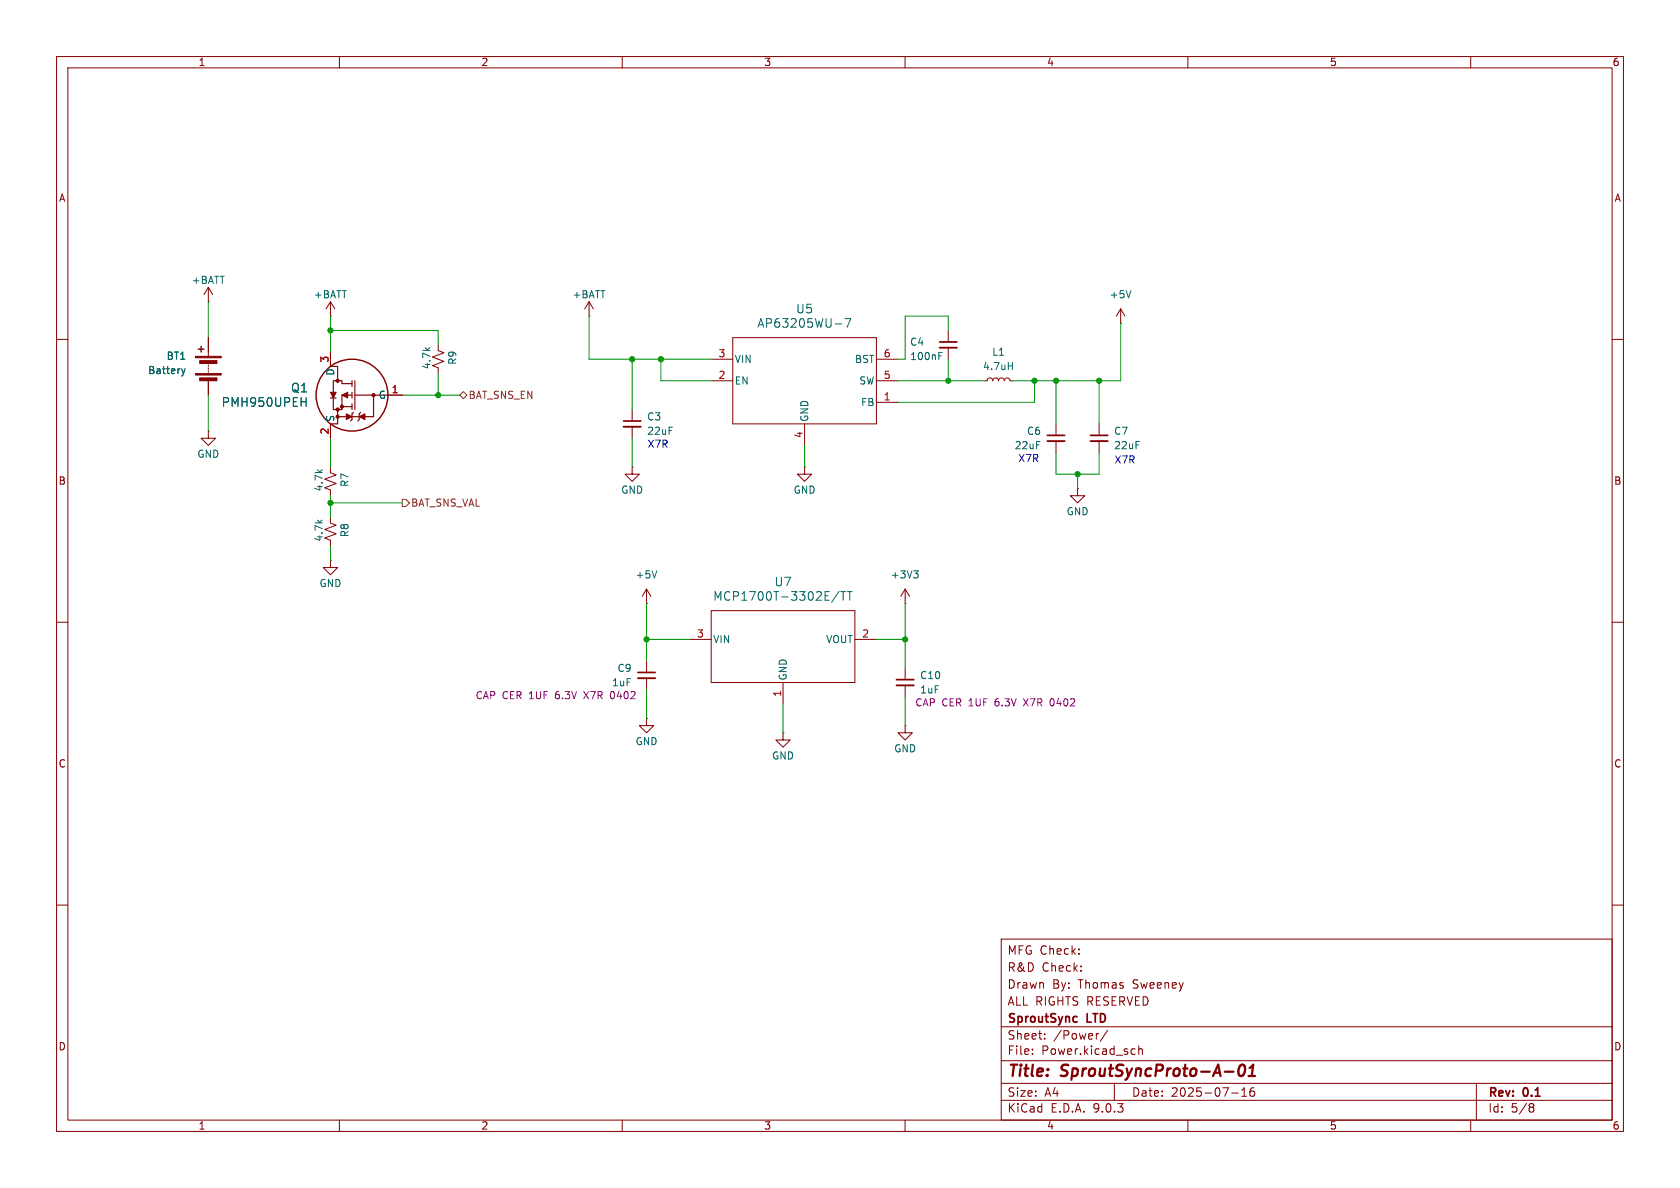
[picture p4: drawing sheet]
<svg xmlns="http://www.w3.org/2000/svg" width="297mm" height="210mm" viewBox="0 0 297 210" stroke-linecap="round" stroke-linejoin="round" font-family="sans-serif">
<g fill="none" stroke="#840000" stroke-width=".18">
<path d="M10 10h277v190h-277zM12 12h273v186h-273zM60 10v2M110 10v2M160 10v2M210 10v2M260 10v2M36.8 53.3h.1M36.8 50.8l-.7 1.3M36.8 50.8l.8 1.3M36.8 50.8v2.5M36.8 59.7v3.3"/>
<path d="M58.4 55.9h.1M58.4 53.3v2.6M58.4 53.3l-.7 1.3M58.4 53.3l.8 1.3M104.1 55.9h.1M104.1 53.3l-.7 1.3M104.1 53.3l.8 1.3M104.1 53.3v2.6M129.5 59.7h25.4v15.2h-25.4zM167.6 58.4v2.1M198.1 57.2h.1M198.1 54.6l-.7 1.3"/>
<path d="M198.1 54.6l.8 1.3M198.1 54.6v2.6M10 60h2M36.8 76.2v1.3h1.3l-1.3 1.2-1.2-1.2h1.2M36.8 76.2h.1M36.8 64.5v.3M36.8 65v.3M36.8 65.5v.3M36.8 67.3v2.6M58.4 62.2v2.6M58.4 74.9v2.6M68.6 69.9h2.5"/>
<path d="M77.5 61v1l1 .4-2 .7 2 .8-2 .7 1 .4v1M111.8 72.4v2M111.8 75.4v2.1M125.7 67.3h3.8M125.7 63.5h3.8M142.2 74.9v3.8M154.9 67.3h3.8M154.9 63.5h3.8M154.9 71.1h3.8M167.6 61.5v2M174 67.3h.5l.1-.3 .4-.2 .4 .2 .1 .3 .2-.3 .3-.2 .4 .2 .1 .3 .2-.3 .3-.2 .4 .2 .1 .3 .2-.3 .4-.2 .3 .2 .2 .3h.5M186.7 74.9v2.1"/>
<path d="M186.7 78v2M194.3 74.9v2.1M194.3 78v2M285 60h2M58.4 82.6v1l1 .3-2 .8 2 .8-2 .7 1 .4v1M58.4 91.4v1.1l1 .3-2 .8 2 .8-2 .7 1 .4v1M58.4 99.1v1.2h1.3l-1.3 1.3-1.3-1.3h1.3M58.4 99.1h.1M111.8 82.6v1.2h1.2l-1.2 1.3-1.3-1.3h1.3M111.8 82.6h.1M142.2 82.6v1.2h1.3l-1.3 1.3-1.2-1.3h1.2M142.2 82.6h.1"/>
<path d="M190.5 86.4v1.2h1.3l-1.3 1.3-1.3-1.3h1.3M190.5 86.4h.1M10 110h2M114.3 106.7h.1M114.3 104.1l-.8 1.3M114.3 104.1l.8 1.3M114.3 104.1v2.6M114.3 116.8v2.1M114.3 119.9v2M121.9 113h3.8M125.7 108h25.4v12.7h-25.4zM151.1 113h3.8"/>
<path d="M160 106.7h.1M160 104.1v2.6M160 118.1v2M160 104.1l-.7 1.3M160 104.1l.8 1.3M285 110h2M114.3 127v1.3h1.3l-1.3 1.2-1.3-1.2h1.3M114.3 127h.1M138.4 129.5v1.3h1.3l-1.3 1.3-1.2-1.3h1.2M138.4 129.5h.1M138.4 120.7v3.8M160 128.3v1.2h1.3l-1.3 1.3-1.3-1.3h1.3"/>
<path d="M160 128.3h.1M160 121.2v2M10 160h2M177 166h108v32h-108zM285 160h2M60 198v2M110 198v2M160 198v2M177 194.5h108M177 191.5h108M177 187.5h108M177 181.5h108"/>
<path d="M182.5 186.3v.1M182.5 185.5v.1M184.7 183.6v.1M184.7 182.8v.1M194.2 182.7l-.2 .1M195.8 182.1l-1.3 2M197 191.5v3M200.2 185.4l.5 .1M200.7 186.3l-.5 .1M201.3 185.5l.2-.1 .4 .1 .1 .9M201.3 184.9v1.5M210 198v2"/>
<path d="M217.7 193.2h1.2M219.5 193.8h.9M219.5 192.7l.5-.4v1.5M221.7 192.3a.59 .59 0 0 0-.7 .6v.6l.1 .2 .4 .1 .2-.1 .1-.5-.1-.3h-.5l-.2 .3M260 198v2M261 191.5v6.5M270.6 195.1l.4 .1 .2 .2-.3 .3M270.6 195.7h.3M270.9 195.7l.2 .2 .1 .4-.2 .2-.4 .1"/>
</g>
<path d="M219.2 188.4a.46 .46 0 0 1 .5-.2 .46 .46 0 0 1 .4 .4 1.15 1.15 0 0 1-.8 1.6l-.2-.1a1.54 1.54 0 0 1 .1-1.7zM220.7 190.2h1.2M220.9 188.8l.7-.6-.3 2" fill="none" stroke="#840000" stroke-width=".4"/>
<path d="M110.2 74.4h3.1M166.1 60.5h3.1M185.2 77h3M192.8 77h3M112.8 118.9h3M158.5 120.1h3M190.3 179.7l.1 .1M190.4 180.6l-.1 .1" fill="none" stroke="#840000" stroke-width=".3"/>
<path d="M110.2 75.4h3.1M166.1 61.5h3.1M185.2 78h3M192.8 78h3M112.8 119.9h3M158.5 121.2h3" fill="none" stroke="#840000" stroke-width=".33"/>
<path d="M108 122.4l-.1 .3 .1 .7M185.8 123.6l-.2 .4 .2 .7" fill="none" stroke="#840084" stroke-width=".18"/>
<g fill="#840000" stroke="#840000" stroke-width=".18">
<path d="M34.5 63h4.6v.2h-4.6z"/>
<path d="M34.5 66h4.6v.3h-4.6z"/>
<path d="M35.3 63.8h3.1v.5h-3.1z"/>
<path d="M35.3 66.8h3.1v.5h-3.1z"/>
<path d="M63.5 73.7l1-.5v1z"/>
<path d="M60.5 69.9l1-.6v1.1z"/>
<path d="M61.2 73.2l1 .5-1 .5z"/>
<path d="M58.4 69.3h1l-.5 1.1z"/>
<circle cx="66" cy="69.9" r=".28"/>
<circle cx="60.5" cy="71.9" r=".28"/>
<circle cx="59.7" cy="67.3" r=".28"/>
<circle cx="59.7" cy="72.4" r=".28"/>
<circle cx="59.7" cy="73.7" r=".28"/>
</g>
<g fill="none" stroke="#840000" stroke-width=".25">
<path d="M35.1 61.7h1M35.6 61.2v1"/>
<circle cx="62.2" cy="69.8" r="6.3"/>
</g>
<g fill="none" stroke="#006464" stroke-width=".18">
<path d="M147.6 57.3h1.2M149.4 56.3h1l-.6 1.5M199.9 51.4l-.4 1.2M32.1 65.2l.3 .8M32.4 66l-.2 .4M32.7 65.2l-.3 .8M53.2 71h.9M54.1 70.3v1.5M166 62.9h.4M166 62.3h.6M178.3 64.7h.7M179 64.1v1.2"/>
<path d="M116.1 100.9l-.4 1.3M148.3 104.5l-1.3 2M148.6 104.6h.9M149.1 104.6v1.5M149.8 104.6h.9M150.2 104.6v1.5M161.5 100.9h.8l-.4 .5M162.1 101.4l.2 .2v.3l-.2 .3"/>
</g>
<g fill="none" stroke="#840000" stroke-width=".2">
<path d="M58.4 70.4h1M59.7 73.7h1.5M59.7 64.8v2.5M59.7 72.4v2.5M60.5 71.9h1.7M62.2 67.8h-1.7v-.5h-1.6v5.1h1.6v-2.5h1.7M62.2 73.7h1.3M62.2 67.3v1M62.2 69.3v1.1M62.2 71.4v1M62.5 72.9l-.3 .3v1l-.2 .2M62.7 69.9h5.9"/>
<path d="M62.7 67.3v5.1M63.8 72.9l-.3 .3v1l-.3 .2M66 69.9v3.8h-1.5"/>
</g>
<path d="M81.3 69.9l.6-.7 .6 .7-.6 .6zM71.1 88.3h.7l.6 .6-.6 .6h-.7z" fill="none" stroke="#725600" stroke-width=".18"/>
<g fill="none" stroke="#009600" stroke-width=".18">
<path d="M36.8 53.3v6.4M58.4 58.4h19.1v2.6M58.4 55.9v6.3M104.1 55.9v7.6h21.6M167.6 58.4v-2.5h-7.6v7.6h-1.3M198.1 57.2v10.1h-19M36.8 69.9v6.3M58.4 77.5v5.1M71.1 69.9h10.2M77.5 66v3.9M111.8 63.5v8.9M111.8 77.5v5.1"/>
<path d="M116.8 63.5v3.8h8.9M142.2 78.7v3.9M158.7 67.3h15.3M167.6 63.5v3.8M182.9 67.3v3.8h-24.2M186.7 67.3v7.6M194.3 67.3v7.6M58.4 88.9h12.7M58.4 87.6v3.8M58.4 96.5v2.6M186.7 80v3.8h7.6v-3.8M190.5 83.8v2.6"/>
<path d="M114.3 113h7.6M114.3 106.7v10.1M154.9 113h5.1M160 106.7v11.4M114.3 121.9v5.1M138.4 124.5v5M160 123.2v5.1"/>
</g>
<g fill="#009600" stroke="#009600" stroke-width=".18">
<circle cx="167.6" cy="67.3" r=".46"/>
<circle cx="190.5" cy="83.8" r=".46"/>
<circle cx="186.7" cy="67.3" r=".46"/>
<circle cx="182.9" cy="67.3" r=".46"/>
<circle cx="194.3" cy="67.3" r=".46"/>
<circle cx="160" cy="113" r=".46"/>
<circle cx="111.8" cy="63.5" r=".46"/>
<circle cx="114.3" cy="113" r=".46"/>
<circle cx="116.8" cy="63.5" r=".46"/>
<circle cx="77.5" cy="69.9" r=".46"/>
<circle cx="58.4" cy="58.4" r=".46"/>
<circle cx="58.4" cy="88.9" r=".46"/>
</g>
<g font-size="2.8" fill="#840000">
<text x="178" y="190.9">Title:</text>
<text x="187.7" y="190.9">SproutSyncProto-A-01</text>
</g>
<g font-size="2.1" fill="#006464">
<text x="133.8" y="58.1">AP63205WU-7</text>
<text x="140.6" y="55.6">U5</text>
<text x="51.4" y="69.6">Q1</text>
<text x="39.1" y="72.1">PMH950UPEH</text>
<text x="126" y="106.4">MCP1700T-3302E/TT</text>
<text x="136.8" y="103.9">U7</text>
</g>
<g font-size="2.1" fill="#840000">
<text x="178" y="172">R&amp;D</text>
<text x="178" y="169">MFG Check:</text>
<text x="184.2" y="172">Check:</text>
<text x="178" y="178">ALL RIGHTS RESERVED</text>
<text x="178" y="175">Drawn</text>
<text x="186" y="175">By:</text>
<text x="190.7" y="175">Thomas</text>
<text x="200.4" y="175">Sweeney</text>
<text x="178" y="184">Sheet:</text>
<text x="178" y="181.2">SproutSync</text>
<text x="186.2" y="184">/Power/</text>
<text x="192.2" y="181.2">LTD</text>
<text x="178" y="186.7">File:</text>
<text x="184.1" y="186.7">Power.kicad_sch</text>
<text x="178" y="196.9">KiCad</text>
<text x="178" y="194.1">Size:</text>
<text x="184.7" y="194.1">A4</text>
<text x="185.7" y="196.9">E.D.A.</text>
<text x="193.3" y="196.9">9.0.3</text>
<text x="200" y="194.1">Date:</text>
<text x="207" y="194.1">2025-07-16</text>
<text x="263" y="194.3">Rev:</text>
<text x="263" y="196.9">Id:</text>
<text x="267.1" y="196.9">5/8</text>
<text x="269.4" y="194.3">0.1</text>
</g>
<g font-size="1.8" fill="#840000">
<text x="35" y="11.9">1</text>
<text x="85" y="11.9">2</text>
<text x="135" y="11.9">3</text>
<text x="185" y="11.9">4</text>
<text x="235" y="11.9">5</text>
<text x="285" y="11.9">6</text>
<text x="10.3" y="35.9">A</text>
<text x="285.3" y="35.9">A</text>
<text x="10.3" y="85.9">B</text>
<text x="285.3" y="85.9">B</text>
<text x="10.3" y="135.9">C</text>
<text x="285.3" y="135.9">C</text>
<text x="10.3" y="185.9">D</text>
<text x="285.3" y="185.9">D</text>
<text x="35" y="199.9">1</text>
<text x="85" y="199.9">2</text>
<text x="135" y="199.9">3</text>
<text x="185" y="199.9">4</text>
<text x="235" y="199.9">5</text>
<text x="285" y="199.9">6</text>
</g>
<g font-size="1.8" fill="#006464">
<text x="33.8" y="50.4">+BATT</text>
<text x="55.4" y="52.9">+BATT</text>
<text x="101.1" y="52.9">+BATT</text>
<text x="196.1" y="52.9">+5V</text>
<text x="29.4" y="63.8">BT1</text>
<text x="76.3" y="65.4" transform="rotate(-90 76.3 65.4)">4.7k</text>
<text x="80.9" y="64.6" transform="rotate(-90 80.9 64.6)">R9</text>
<text x="129.8" y="64.4">VIN</text>
<text x="151" y="64.4">BST</text>
<text x="160.8" y="61.3">C4</text>
<text x="160.8" y="63.9">100nF</text>
<text x="173.7" y="65.6">4.7uH</text>
<text x="175.3" y="63.1">L1</text>
<text x="26.1" y="66.3">Battery</text>
<text x="59.3" y="66.5" transform="rotate(-90 59.3 66.5)">D</text>
<text x="66.9" y="70.7">G</text>
<text x="129.8" y="68.2">EN</text>
<text x="151.8" y="68.2">SW</text>
<text x="152.1" y="72">FB</text>
<text x="59.3" y="74.7" transform="rotate(-90 59.3 74.7)">S</text>
<text x="114.3" y="74.5">C3</text>
<text x="114.3" y="77.1">22uF</text>
<text x="143.1" y="74.7" transform="rotate(-90 143.1 74.7)">GND</text>
<text x="181.5" y="77.1">C6</text>
<text x="196.9" y="77.1">C7</text>
<text x="34.8" y="81.1">GND</text>
<text x="179.3" y="79.6">22uF</text>
<text x="196.9" y="79.6">22uF</text>
<text x="57.3" y="87" transform="rotate(-90 57.3 87)">4.7k</text>
<text x="61.8" y="86.2" transform="rotate(-90 61.8 86.2)">R7</text>
<text x="109.7" y="87.5">GND</text>
<text x="140.2" y="87.5">GND</text>
<text x="57.3" y="95.9" transform="rotate(-90 57.3 95.9)">4.7k</text>
<text x="61.8" y="95.1" transform="rotate(-90 61.8 95.1)">R8</text>
<text x="188.5" y="91.3">GND</text>
<text x="56.4" y="104">GND</text>
<text x="112.3" y="102.5">+5V</text>
<text x="157.4" y="102.5">+3V3</text>
<text x="126" y="113.9">VIN</text>
<text x="146" y="113.9">VOUT</text>
<text x="109.1" y="119">C9</text>
<text x="108.1" y="121.5">1uF</text>
<text x="139.3" y="120.4" transform="rotate(-90 139.3 120.4)">GND</text>
<text x="162.6" y="122.8">1uF</text>
<text x="162.6" y="120.2">C10</text>
<text x="112.3" y="131.9">GND</text>
<text x="136.4" y="134.5">GND</text>
<text x="158" y="133.2">GND</text>
</g>
<g font-size="1.8" fill="#a90000">
<text x="58.2" y="64.2" transform="rotate(-90 58.2 64.2)">3</text>
<text x="126.9" y="63.2">3</text>
<text x="156.1" y="63.2">6</text>
<text x="69.1" y="69.6">1</text>
<text x="126.9" y="67.1">2</text>
<text x="156.1" y="67.1">5</text>
<text x="156.1" y="70.9">1</text>
<text x="58.2" y="76.9" transform="rotate(-90 58.2 76.9)">2</text>
<text x="142" y="77.5" transform="rotate(-90 142 77.5)">4</text>
<text x="123.1" y="112.8">3</text>
<text x="152.3" y="112.8">2</text>
<text x="138.2" y="123.3" transform="rotate(-90 138.2 123.3)">1</text>
</g>
<g font-size="1.8" fill="#725600">
<text x="82.7" y="70.7">BAT_SNS_EN</text>
<text x="72.6" y="89.8">BAT_SNS_VAL</text>
</g>
<g font-size="1.8" fill="#0000c2">
<text x="114.4" y="79.4">X7R</text>
<text x="179.9" y="81.9">X7R</text>
<text x="196.9" y="82.1">X7R</text>
</g>
<g font-size="1.8" fill="#840084">
<text x="84" y="123.8">CAP CER 1UF</text>
<text x="98.4" y="123.8">6.3V</text>
<text x="103.7" y="123.8">X7R</text>
<text x="108.6" y="123.8">0402</text>
<text x="161.7" y="125.1">CAP CER 1UF</text>
<text x="176.2" y="125.1">6.3V</text>
<text x="181.5" y="125.1">X7R</text>
<text x="186.3" y="125.1">0402</text>
</g>
</svg>
